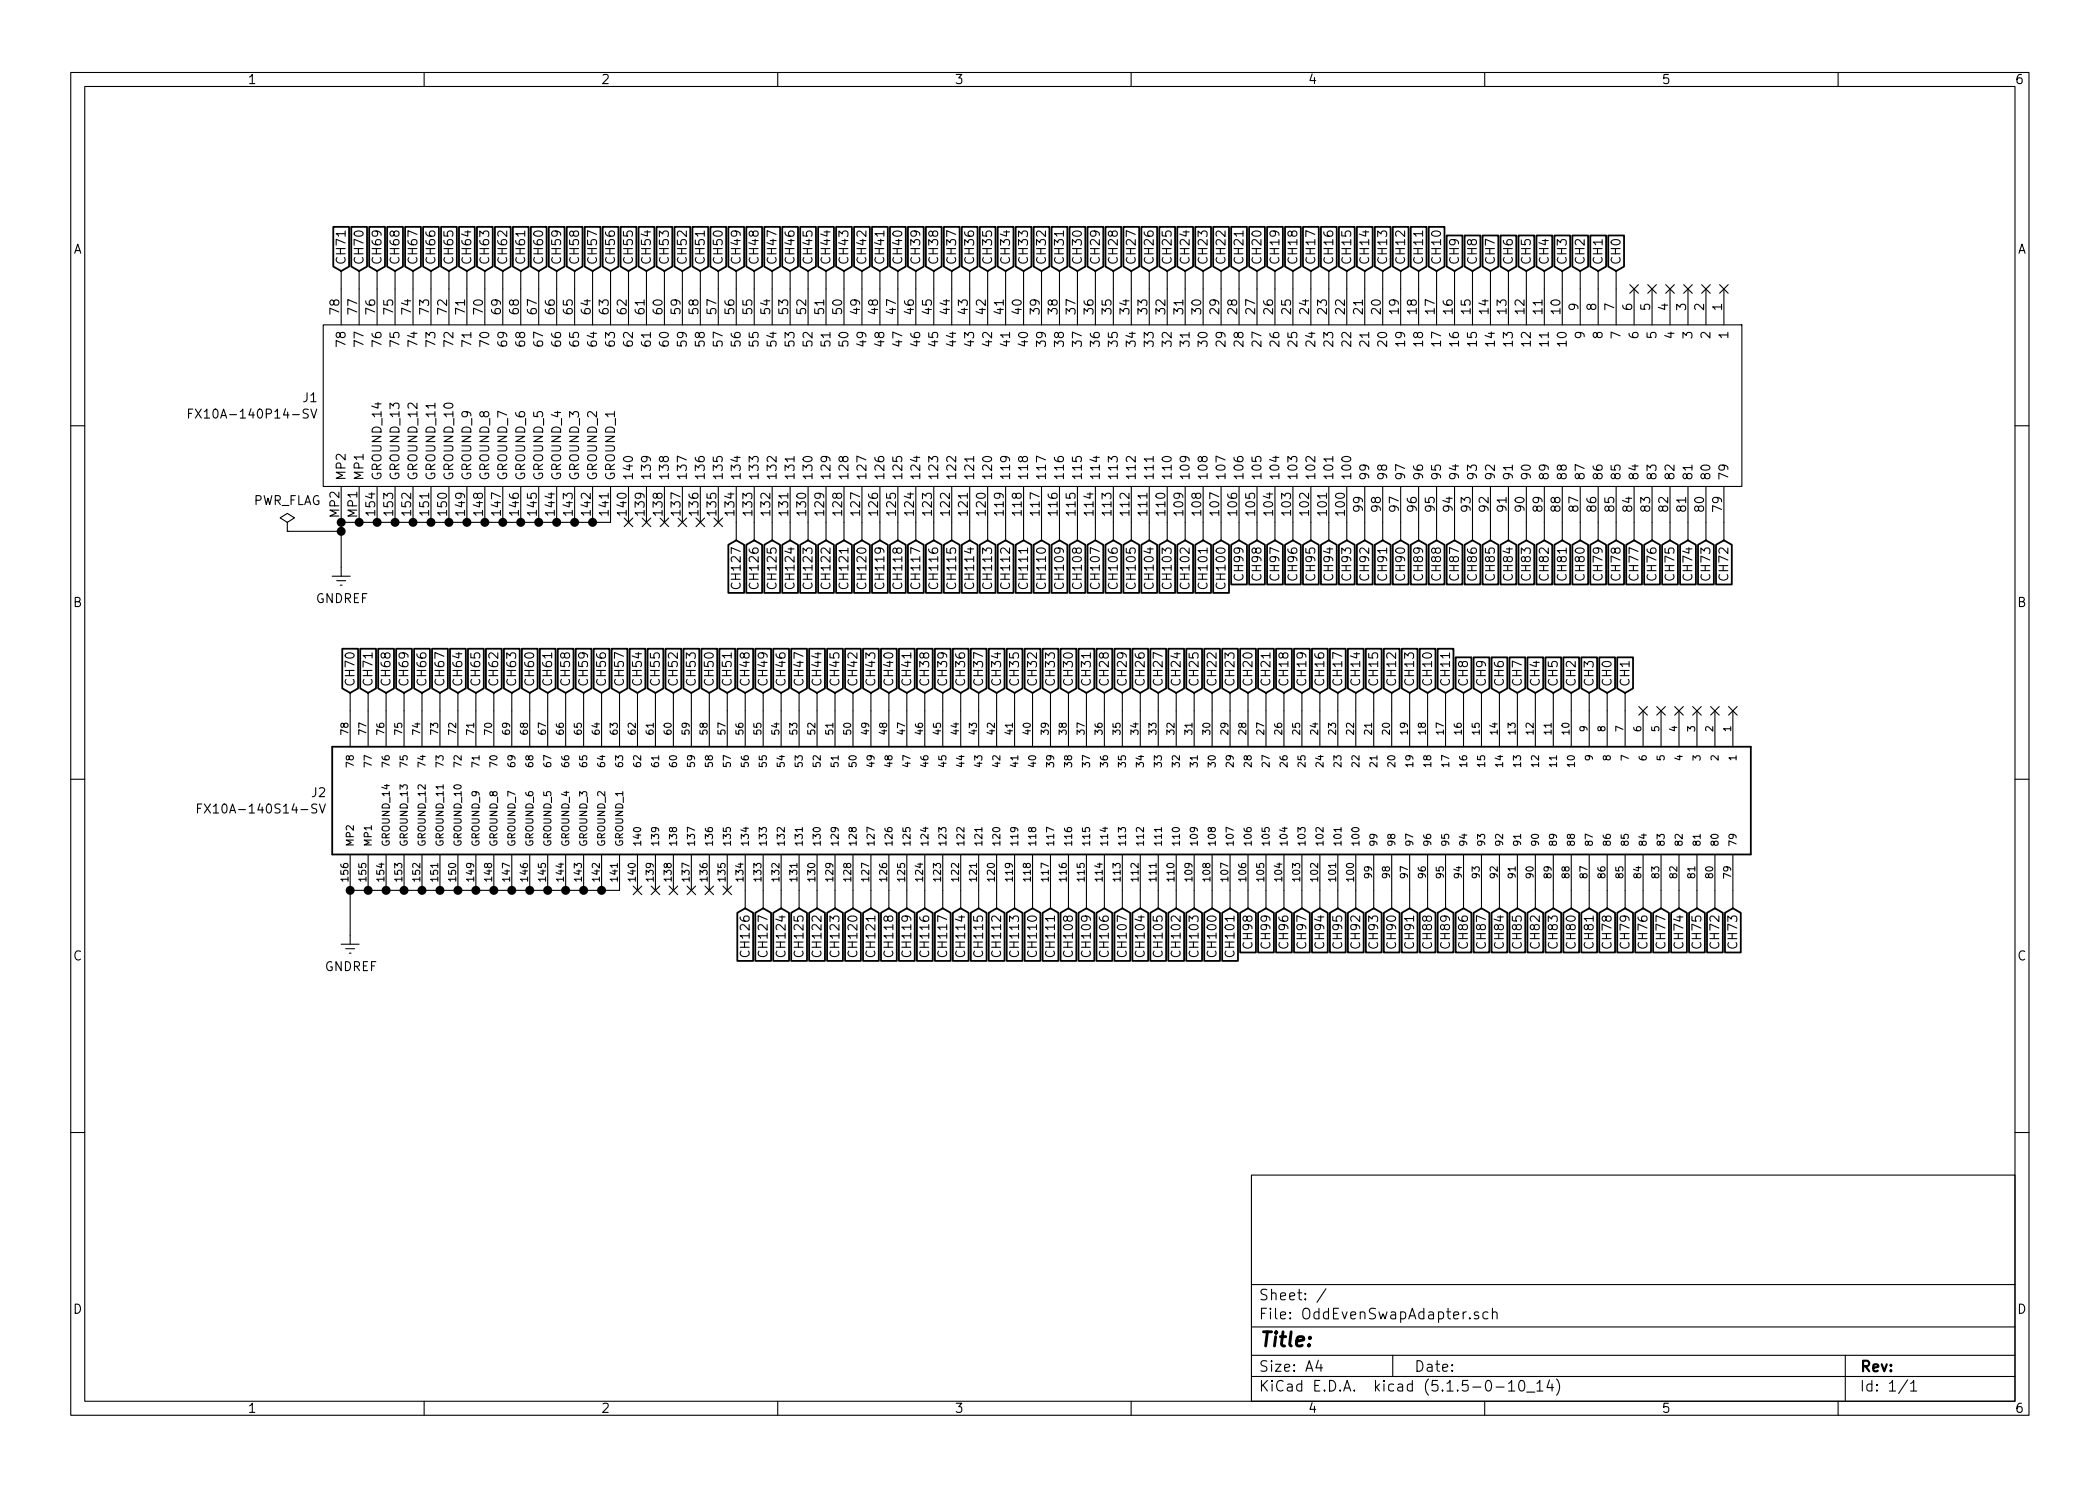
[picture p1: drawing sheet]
EESchema Schematic File Version 4
EELAYER 30 0
EELAYER END
$Descr A4 11693 8268
encoding utf-8
Sheet 1 1
Title ""
Date ""
Rev ""
Comp ""
Comment1 ""
Comment2 ""
Comment3 ""
Comment4 ""
$EndDescr
$Comp
L FX10A-140P14-SV:FX10A-140P14-SV J1
U 1 1
P 9600 1600
F 0 "J1" V 10204 -6227 50  0000 R CNN
F 1 "FX10A-140P14-SV" V 10295 -6227 50  0000 R CNN
F 2 "FX10A-140P14-SV:FX10A-140P14-SV" H 10750 1700 50  0001 L CNN
F 3 "https://componentsearchengine.com/Datasheets/1/FX10A-140P_14-SV(71).pdf" H 10750 1600 50  0001 L CNN
F 4 "Board to Board & Mezzanine Connectors" H 10750 1500 50  0001 L CNN "Description"
F 5 "3.8" H 10750 1400 50  0001 L CNN "Height"
F 6 "Hirose" H 10750 1300 50  0001 L CNN "Manufacturer_Name"
F 7 "FX10A-140P/14-SV(71)" H 10750 1200 50  0001 L CNN "Manufacturer_Part_Number"
F 8 "798-FX10A140P14SV71" H 10750 1100 50  0001 L CNN "Mouser Part Number"
F 9 "https://www.mouser.com/Search/Refine.aspx?Keyword=798-FX10A140P14SV71" H 10750 1000 50  0001 L CNN "Mouser Price/Stock"
F 10 "7008196P" H 10750 900 50  0001 L CNN "RS Part Number"
F 11 "http://uk.rs-online.com/web/p/products/7008196P" H 10750 800 50  0001 L CNN "RS Price/Stock"
F 12 "R1051171" H 10750 700 50  0001 L CNN "Allied_Number"
F 13 "https://www.alliedelec.com/hiroseelectric-fx10a-140p-14-sv-71/R1051171/" H 10750 600 50  0001 L CNN "Allied Price/Stock"
	1    9600 1600
	0    1    1    0   
$EndComp
$Comp
L FX10A-140S14-SV:FX10A-140S14-SV J2
U 1 1
P 5350 4450
F 0 "J2" V 5304 921 50  0000 R CNN
F 1 "FX10A-140S14-SV" V 5395 921 50  0000 R CNN
F 2 "FX10A-140S14-SV:FX10A-140S14-SV" H 5350 4450 50  0001 L BNN
F 3 "Manufacturer Recommendation" H 5350 4450 50  0001 L BNN
F 4 "HRS" H 5350 4450 50  0001 L BNN "Field4"
	1    5350 4450
	0    1    1    0   
$EndComp
Text GLabel 9000 1500 1    50   Input ~ 0
CH0
Text GLabel 8900 1500 1    50   Input ~ 0
CH1
Text GLabel 8800 1500 1    50   Input ~ 0
CH2
Text GLabel 8700 1500 1    50   Input ~ 0
CH3
Text GLabel 8600 1500 1    50   Input ~ 0
CH4
Text GLabel 8500 1500 1    50   Input ~ 0
CH5
Text GLabel 8400 1500 1    50   Input ~ 0
CH6
Text GLabel 8300 1500 1    50   Input ~ 0
CH7
Text GLabel 8200 1500 1    50   Input ~ 0
CH8
Text GLabel 8100 1500 1    50   Input ~ 0
CH9
Text GLabel 8000 1500 1    50   Input ~ 0
CH10
Text GLabel 7900 1500 1    50   Input ~ 0
CH11
Text GLabel 7800 1500 1    50   Input ~ 0
CH12
Text GLabel 7700 1500 1    50   Input ~ 0
CH13
Text GLabel 7600 1500 1    50   Input ~ 0
CH14
Text GLabel 7500 1500 1    50   Input ~ 0
CH15
Text GLabel 7400 1500 1    50   Input ~ 0
CH16
Text GLabel 7300 1500 1    50   Input ~ 0
CH17
Text GLabel 7200 1500 1    50   Input ~ 0
CH18
Text GLabel 7100 1500 1    50   Input ~ 0
CH19
Text GLabel 7000 1500 1    50   Input ~ 0
CH20
Text GLabel 6900 1500 1    50   Input ~ 0
CH21
Text GLabel 6800 1500 1    50   Input ~ 0
CH22
Text GLabel 6700 1500 1    50   Input ~ 0
CH23
Text GLabel 6600 1500 1    50   Input ~ 0
CH24
Text GLabel 6500 1500 1    50   Input ~ 0
CH25
Text GLabel 6400 1500 1    50   Input ~ 0
CH26
Text GLabel 6300 1500 1    50   Input ~ 0
CH27
Text GLabel 6200 1500 1    50   Input ~ 0
CH28
Text GLabel 6100 1500 1    50   Input ~ 0
CH29
Text GLabel 6000 1500 1    50   Input ~ 0
CH30
Text GLabel 5900 1500 1    50   Input ~ 0
CH31
Text GLabel 5800 1500 1    50   Input ~ 0
CH32
Text GLabel 5700 1500 1    50   Input ~ 0
CH33
Text GLabel 5600 1500 1    50   Input ~ 0
CH34
Text GLabel 5500 1500 1    50   Input ~ 0
CH35
Text GLabel 5400 1500 1    50   Input ~ 0
CH36
Text GLabel 5300 1500 1    50   Input ~ 0
CH37
Text GLabel 5200 1500 1    50   Input ~ 0
CH38
Text GLabel 5100 1500 1    50   Input ~ 0
CH39
Text GLabel 5000 1500 1    50   Input ~ 0
CH40
Text GLabel 4900 1500 1    50   Input ~ 0
CH41
Text GLabel 4800 1500 1    50   Input ~ 0
CH42
Text GLabel 4700 1500 1    50   Input ~ 0
CH43
Text GLabel 4600 1500 1    50   Input ~ 0
CH44
Text GLabel 4500 1500 1    50   Input ~ 0
CH45
Text GLabel 4400 1500 1    50   Input ~ 0
CH46
Text GLabel 4300 1500 1    50   Input ~ 0
CH47
Text GLabel 4200 1500 1    50   Input ~ 0
CH48
Text GLabel 4100 1500 1    50   Input ~ 0
CH49
Text GLabel 4000 1500 1    50   Input ~ 0
CH50
Text GLabel 3900 1500 1    50   Input ~ 0
CH51
Text GLabel 3800 1500 1    50   Input ~ 0
CH52
Text GLabel 3700 1500 1    50   Input ~ 0
CH53
Text GLabel 3600 1500 1    50   Input ~ 0
CH54
Text GLabel 3500 1500 1    50   Input ~ 0
CH55
Text GLabel 3400 1500 1    50   Input ~ 0
CH56
Text GLabel 3300 1500 1    50   Input ~ 0
CH57
Text GLabel 3200 1500 1    50   Input ~ 0
CH58
Text GLabel 3100 1500 1    50   Input ~ 0
CH59
Text GLabel 3000 1500 1    50   Input ~ 0
CH60
Text GLabel 2900 1500 1    50   Input ~ 0
CH61
Text GLabel 2800 1500 1    50   Input ~ 0
CH62
Text GLabel 2700 1500 1    50   Input ~ 0
CH63
Text GLabel 2600 1500 1    50   Input ~ 0
CH64
Text GLabel 2500 1500 1    50   Input ~ 0
CH65
Text GLabel 2400 1500 1    50   Input ~ 0
CH66
Text GLabel 2300 1500 1    50   Input ~ 0
CH67
Text GLabel 2200 1500 1    50   Input ~ 0
CH68
Text GLabel 2100 1500 1    50   Input ~ 0
CH69
Text GLabel 2000 1500 1    50   Input ~ 0
CH70
Text GLabel 1900 1500 1    50   Input ~ 0
CH71
NoConn ~ 9100 1600
NoConn ~ 9200 1600
NoConn ~ 9300 1600
NoConn ~ 9400 1600
NoConn ~ 9500 1600
NoConn ~ 9600 1600
NoConn ~ 3500 2900
NoConn ~ 3600 2900
NoConn ~ 3700 2900
NoConn ~ 3800 2900
NoConn ~ 3900 2900
NoConn ~ 4000 2900
$Comp
L power:GNDREF #PWR0101
U 1 1
P 1900 3150
F 0 "#PWR0101" H 1900 2900 50  0001 C CNN
F 1 "GNDREF" H 1905 2977 50  0000 C CNN
F 2 "" H 1900 3150 50  0001 C CNN
F 3 "" H 1900 3150 50  0001 C CNN
	1    1900 3150
	1    0    0    -1  
$EndComp
Wire Wire Line
	1900 2900 1900 2950
Wire Wire Line
	3400 2900 3300 2900
Wire Wire Line
	3300 2900 3200 2900
Connection ~ 3300 2900
Wire Wire Line
	3200 2900 3100 2900
Connection ~ 3200 2900
Wire Wire Line
	3100 2900 3000 2900
Connection ~ 3100 2900
Wire Wire Line
	3000 2900 2900 2900
Connection ~ 3000 2900
Wire Wire Line
	2900 2900 2800 2900
Connection ~ 2900 2900
Wire Wire Line
	2800 2900 2700 2900
Connection ~ 2800 2900
Wire Wire Line
	2700 2900 2600 2900
Connection ~ 2700 2900
Wire Wire Line
	2600 2900 2500 2900
Connection ~ 2600 2900
Wire Wire Line
	2500 2900 2400 2900
Connection ~ 2500 2900
Wire Wire Line
	2400 2900 2300 2900
Connection ~ 2400 2900
Wire Wire Line
	2300 2900 2200 2900
Connection ~ 2300 2900
Wire Wire Line
	2200 2900 2100 2900
Connection ~ 2200 2900
Wire Wire Line
	2100 2900 2000 2900
Connection ~ 2100 2900
Wire Wire Line
	2000 2900 1900 2900
Connection ~ 2000 2900
Connection ~ 1900 2900
Text GLabel 4100 3000 3    50   Input ~ 0
CH127
Text GLabel 4200 3000 3    50   Input ~ 0
CH126
Text GLabel 4300 3000 3    50   Input ~ 0
CH125
Text GLabel 4400 3000 3    50   Input ~ 0
CH124
Text GLabel 4500 3000 3    50   Input ~ 0
CH123
Text GLabel 4600 3000 3    50   Input ~ 0
CH122
Text GLabel 4700 3000 3    50   Input ~ 0
CH121
Text GLabel 4800 3000 3    50   Input ~ 0
CH120
Text GLabel 4900 3000 3    50   Input ~ 0
CH119
Text GLabel 5000 3000 3    50   Input ~ 0
CH118
Text GLabel 5100 3000 3    50   Input ~ 0
CH117
Text GLabel 5200 3000 3    50   Input ~ 0
CH116
Text GLabel 5300 3000 3    50   Input ~ 0
CH115
Text GLabel 5400 3000 3    50   Input ~ 0
CH114
Text GLabel 5500 3000 3    50   Input ~ 0
CH113
Text GLabel 5600 3000 3    50   Input ~ 0
CH112
Text GLabel 5700 3000 3    50   Input ~ 0
CH111
Text GLabel 5800 3000 3    50   Input ~ 0
CH110
Text GLabel 5900 3000 3    50   Input ~ 0
CH109
Text GLabel 6000 3000 3    50   Input ~ 0
CH108
Text GLabel 6100 3000 3    50   Input ~ 0
CH107
Text GLabel 6200 3000 3    50   Input ~ 0
CH106
Text GLabel 6300 3000 3    50   Input ~ 0
CH105
Text GLabel 6400 3000 3    50   Input ~ 0
CH104
Text GLabel 6500 3000 3    50   Input ~ 0
CH103
Text GLabel 6600 3000 3    50   Input ~ 0
CH102
Text GLabel 6700 3000 3    50   Input ~ 0
CH101
Text GLabel 6800 3000 3    50   Input ~ 0
CH100
Text GLabel 6900 3000 3    50   Input ~ 0
CH99
Text GLabel 7000 3000 3    50   Input ~ 0
CH98
Text GLabel 7100 3000 3    50   Input ~ 0
CH97
Text GLabel 7200 3000 3    50   Input ~ 0
CH96
Text GLabel 7300 3000 3    50   Input ~ 0
CH95
Text GLabel 7400 3000 3    50   Input ~ 0
CH94
Text GLabel 7500 3000 3    50   Input ~ 0
CH93
Text GLabel 7600 3000 3    50   Input ~ 0
CH92
Text GLabel 7700 3000 3    50   Input ~ 0
CH91
Text GLabel 7800 3000 3    50   Input ~ 0
CH90
Text GLabel 7900 3000 3    50   Input ~ 0
CH89
Text GLabel 8000 3000 3    50   Input ~ 0
CH88
Text GLabel 8100 3000 3    50   Input ~ 0
CH87
Text GLabel 8200 3000 3    50   Input ~ 0
CH86
Text GLabel 8300 3000 3    50   Input ~ 0
CH85
Text GLabel 8400 3000 3    50   Input ~ 0
CH84
Text GLabel 8500 3000 3    50   Input ~ 0
CH83
Text GLabel 8600 3000 3    50   Input ~ 0
CH82
Text GLabel 8700 3000 3    50   Input ~ 0
CH81
Text GLabel 8800 3000 3    50   Input ~ 0
CH80
Text GLabel 8900 3000 3    50   Input ~ 0
CH79
Text GLabel 9000 3000 3    50   Input ~ 0
CH78
Text GLabel 9100 3000 3    50   Input ~ 0
CH77
Text GLabel 9200 3000 3    50   Input ~ 0
CH76
Text GLabel 9300 3000 3    50   Input ~ 0
CH75
Text GLabel 9400 3000 3    50   Input ~ 0
CH74
Text GLabel 9500 3000 3    50   Input ~ 0
CH73
Text GLabel 9600 3000 3    50   Input ~ 0
CH72
NoConn ~ 9150 3950
NoConn ~ 9250 3950
NoConn ~ 9350 3950
NoConn ~ 9450 3950
NoConn ~ 9550 3950
NoConn ~ 9650 3950
NoConn ~ 3550 4950
NoConn ~ 3650 4950
NoConn ~ 3750 4950
NoConn ~ 3850 4950
NoConn ~ 3950 4950
NoConn ~ 4050 4950
$Comp
L power:GNDREF #PWR0102
U 1 1
P 1950 5200
F 0 "#PWR0102" H 1950 4950 50  0001 C CNN
F 1 "GNDREF" H 1955 5027 50  0000 C CNN
F 2 "" H 1950 5200 50  0001 C CNN
F 3 "" H 1950 5200 50  0001 C CNN
	1    1950 5200
	1    0    0    -1  
$EndComp
Wire Wire Line
	1950 4950 1950 5200
Wire Wire Line
	3450 4950 3350 4950
Wire Wire Line
	3150 4950 3250 4950
Wire Wire Line
	3050 4950 3150 4950
Connection ~ 3150 4950
Wire Wire Line
	3350 4950 3250 4950
Connection ~ 3350 4950
Connection ~ 3250 4950
Wire Wire Line
	2950 4950 3050 4950
Connection ~ 3050 4950
Wire Wire Line
	1950 4950 2050 4950
Connection ~ 1950 4950
Wire Wire Line
	2150 4950 2250 4950
Wire Wire Line
	2150 4950 2050 4950
Connection ~ 2150 4950
Connection ~ 2050 4950
Wire Wire Line
	2350 4950 2250 4950
Connection ~ 2250 4950
Wire Wire Line
	2650 4950 2750 4950
Wire Wire Line
	2850 4950 2950 4950
Connection ~ 2950 4950
Wire Wire Line
	2850 4950 2750 4950
Connection ~ 2850 4950
Connection ~ 2750 4950
Wire Wire Line
	2350 4950 2450 4950
Connection ~ 2350 4950
Connection ~ 2450 4950
Wire Wire Line
	2450 4950 2550 4950
Wire Wire Line
	2550 4950 2650 4950
Connection ~ 2550 4950
Connection ~ 2650 4950
Text GLabel 4150 5050 3    50   Input ~ 0
CH126
Text GLabel 4250 5050 3    50   Input ~ 0
CH127
Text GLabel 4350 5050 3    50   Input ~ 0
CH124
Text GLabel 4450 5050 3    50   Input ~ 0
CH125
Text GLabel 4550 5050 3    50   Input ~ 0
CH122
Text GLabel 4650 5050 3    50   Input ~ 0
CH123
Text GLabel 4750 5050 3    50   Input ~ 0
CH120
Text GLabel 4850 5050 3    50   Input ~ 0
CH121
Text GLabel 4950 5050 3    50   Input ~ 0
CH118
Text GLabel 5050 5050 3    50   Input ~ 0
CH119
Text GLabel 5150 5050 3    50   Input ~ 0
CH116
Text GLabel 5250 5050 3    50   Input ~ 0
CH117
Text GLabel 5350 5050 3    50   Input ~ 0
CH114
Text GLabel 5450 5050 3    50   Input ~ 0
CH115
Text GLabel 5550 5050 3    50   Input ~ 0
CH112
Text GLabel 5650 5050 3    50   Input ~ 0
CH113
Text GLabel 5750 5050 3    50   Input ~ 0
CH110
Text GLabel 5850 5050 3    50   Input ~ 0
CH111
Text GLabel 5950 5050 3    50   Input ~ 0
CH108
Text GLabel 6050 5050 3    50   Input ~ 0
CH109
Text GLabel 6150 5050 3    50   Input ~ 0
CH106
Text GLabel 6250 5050 3    50   Input ~ 0
CH107
Text GLabel 6350 5050 3    50   Input ~ 0
CH104
Text GLabel 6450 5050 3    50   Input ~ 0
CH105
Text GLabel 6550 5050 3    50   Input ~ 0
CH102
Text GLabel 6650 5050 3    50   Input ~ 0
CH103
Text GLabel 6750 5050 3    50   Input ~ 0
CH100
Text GLabel 6850 5050 3    50   Input ~ 0
CH101
Text GLabel 6950 5050 3    50   Input ~ 0
CH98
Text GLabel 7050 5050 3    50   Input ~ 0
CH99
Text GLabel 7150 5050 3    50   Input ~ 0
CH96
Text GLabel 7250 5050 3    50   Input ~ 0
CH97
Text GLabel 7350 5050 3    50   Input ~ 0
CH94
Text GLabel 7450 5050 3    50   Input ~ 0
CH95
Text GLabel 7550 5050 3    50   Input ~ 0
CH92
Text GLabel 7650 5050 3    50   Input ~ 0
CH93
Text GLabel 7750 5050 3    50   Input ~ 0
CH90
Text GLabel 7850 5050 3    50   Input ~ 0
CH91
Text GLabel 7950 5050 3    50   Input ~ 0
CH88
Text GLabel 8050 5050 3    50   Input ~ 0
CH89
Text GLabel 8150 5050 3    50   Input ~ 0
CH86
Text GLabel 8250 5050 3    50   Input ~ 0
CH87
Text GLabel 8350 5050 3    50   Input ~ 0
CH84
Text GLabel 8450 5050 3    50   Input ~ 0
CH85
Text GLabel 8550 5050 3    50   Input ~ 0
CH82
Text GLabel 8650 5050 3    50   Input ~ 0
CH83
Text GLabel 8750 5050 3    50   Input ~ 0
CH80
Text GLabel 8850 5050 3    50   Input ~ 0
CH81
Text GLabel 8950 5050 3    50   Input ~ 0
CH78
Text GLabel 9050 5050 3    50   Input ~ 0
CH79
Text GLabel 9150 5050 3    50   Input ~ 0
CH76
Text GLabel 9250 5050 3    50   Input ~ 0
CH77
Text GLabel 9350 5050 3    50   Input ~ 0
CH74
Text GLabel 9450 5050 3    50   Input ~ 0
CH75
Text GLabel 9550 5050 3    50   Input ~ 0
CH72
Text GLabel 9650 5050 3    50   Input ~ 0
CH73
Text GLabel 9050 3850 1    50   Input ~ 0
CH1
Text GLabel 8950 3850 1    50   Input ~ 0
CH0
Text GLabel 8850 3850 1    50   Input ~ 0
CH3
Text GLabel 8750 3850 1    50   Input ~ 0
CH2
Text GLabel 8650 3850 1    50   Input ~ 0
CH5
Text GLabel 8550 3850 1    50   Input ~ 0
CH4
Text GLabel 8450 3850 1    50   Input ~ 0
CH7
Text GLabel 8350 3850 1    50   Input ~ 0
CH6
Text GLabel 8250 3850 1    50   Input ~ 0
CH9
Text GLabel 8150 3850 1    50   Input ~ 0
CH8
Text GLabel 8050 3850 1    50   Input ~ 0
CH11
Text GLabel 7950 3850 1    50   Input ~ 0
CH10
Text GLabel 7850 3850 1    50   Input ~ 0
CH13
Text GLabel 7750 3850 1    50   Input ~ 0
CH12
Text GLabel 7650 3850 1    50   Input ~ 0
CH15
Text GLabel 7550 3850 1    50   Input ~ 0
CH14
Text GLabel 7450 3850 1    50   Input ~ 0
CH17
Text GLabel 7350 3850 1    50   Input ~ 0
CH16
Text GLabel 7250 3850 1    50   Input ~ 0
CH19
Text GLabel 7150 3850 1    50   Input ~ 0
CH18
Text GLabel 7050 3850 1    50   Input ~ 0
CH21
Text GLabel 6950 3850 1    50   Input ~ 0
CH20
Text GLabel 6850 3850 1    50   Input ~ 0
CH23
Text GLabel 6750 3850 1    50   Input ~ 0
CH22
Text GLabel 6650 3850 1    50   Input ~ 0
CH25
Text GLabel 6550 3850 1    50   Input ~ 0
CH24
Text GLabel 6450 3850 1    50   Input ~ 0
CH27
Text GLabel 6350 3850 1    50   Input ~ 0
CH26
Text GLabel 6250 3850 1    50   Input ~ 0
CH29
Text GLabel 6150 3850 1    50   Input ~ 0
CH28
Text GLabel 6050 3850 1    50   Input ~ 0
CH31
Text GLabel 5950 3850 1    50   Input ~ 0
CH30
Text GLabel 5850 3850 1    50   Input ~ 0
CH33
Text GLabel 5750 3850 1    50   Input ~ 0
CH32
Text GLabel 5650 3850 1    50   Input ~ 0
CH35
Text GLabel 5550 3850 1    50   Input ~ 0
CH34
Text GLabel 5450 3850 1    50   Input ~ 0
CH37
Text GLabel 5350 3850 1    50   Input ~ 0
CH36
Text GLabel 5250 3850 1    50   Input ~ 0
CH39
Text GLabel 5150 3850 1    50   Input ~ 0
CH38
Text GLabel 5050 3850 1    50   Input ~ 0
CH41
Text GLabel 4950 3850 1    50   Input ~ 0
CH40
Text GLabel 4850 3850 1    50   Input ~ 0
CH43
Text GLabel 4750 3850 1    50   Input ~ 0
CH42
Text GLabel 4650 3850 1    50   Input ~ 0
CH45
Text GLabel 4550 3850 1    50   Input ~ 0
CH44
Text GLabel 4450 3850 1    50   Input ~ 0
CH47
Text GLabel 4350 3850 1    50   Input ~ 0
CH46
Text GLabel 4250 3850 1    50   Input ~ 0
CH49
Text GLabel 4150 3850 1    50   Input ~ 0
CH48
Text GLabel 4050 3850 1    50   Input ~ 0
CH51
Text GLabel 3950 3850 1    50   Input ~ 0
CH50
Text GLabel 3850 3850 1    50   Input ~ 0
CH53
Text GLabel 3750 3850 1    50   Input ~ 0
CH52
Text GLabel 3650 3850 1    50   Input ~ 0
CH55
Text GLabel 3550 3850 1    50   Input ~ 0
CH54
Text GLabel 3450 3850 1    50   Input ~ 0
CH57
Text GLabel 3350 3850 1    50   Input ~ 0
CH56
Text GLabel 3250 3850 1    50   Input ~ 0
CH59
Text GLabel 3150 3850 1    50   Input ~ 0
CH58
Text GLabel 3050 3850 1    50   Input ~ 0
CH61
Text GLabel 2950 3850 1    50   Input ~ 0
CH60
Text GLabel 2850 3850 1    50   Input ~ 0
CH63
Text GLabel 2750 3850 1    50   Input ~ 0
CH62
Text GLabel 2650 3850 1    50   Input ~ 0
CH65
Text GLabel 2550 3850 1    50   Input ~ 0
CH64
Text GLabel 2450 3850 1    50   Input ~ 0
CH67
Text GLabel 2350 3850 1    50   Input ~ 0
CH66
Text GLabel 2250 3850 1    50   Input ~ 0
CH69
Text GLabel 2150 3850 1    50   Input ~ 0
CH68
Text GLabel 2050 3850 1    50   Input ~ 0
CH71
Text GLabel 1950 3850 1    50   Input ~ 0
CH70
Wire Wire Line
	9000 1600 9000 1500
Wire Wire Line
	8900 1600 8900 1500
Wire Wire Line
	8800 1600 8800 1500
Wire Wire Line
	8700 1600 8700 1500
Wire Wire Line
	8600 1600 8600 1500
Wire Wire Line
	8500 1600 8500 1500
Wire Wire Line
	8400 1600 8400 1500
Wire Wire Line
	8300 1600 8300 1500
Wire Wire Line
	8200 1600 8200 1500
Wire Wire Line
	8100 1600 8100 1500
Wire Wire Line
	8000 1600 8000 1500
Wire Wire Line
	7900 1600 7900 1500
Wire Wire Line
	7800 1500 7800 1600
Wire Wire Line
	7700 1600 7700 1500
Wire Wire Line
	7600 1500 7600 1600
Wire Wire Line
	7500 1600 7500 1500
Wire Wire Line
	7400 1600 7400 1500
Wire Wire Line
	7300 1500 7300 1600
Wire Wire Line
	7200 1600 7200 1500
Wire Wire Line
	7100 1500 7100 1600
Wire Wire Line
	7000 1500 7000 1600
Wire Wire Line
	6900 1600 6900 1500
Wire Wire Line
	6800 1500 6800 1600
Wire Wire Line
	6700 1600 6700 1500
Wire Wire Line
	6600 1500 6600 1600
Wire Wire Line
	6500 1600 6500 1500
Wire Wire Line
	6400 1500 6400 1600
Wire Wire Line
	6300 1600 6300 1500
Wire Wire Line
	6200 1500 6200 1600
Wire Wire Line
	6100 1600 6100 1500
Wire Wire Line
	6000 1500 6000 1600
Wire Wire Line
	5900 1600 5900 1500
Wire Wire Line
	5800 1600 5800 1500
Wire Wire Line
	5700 1500 5700 1600
Wire Wire Line
	5600 1600 5600 1500
Wire Wire Line
	5500 1500 5500 1600
Wire Wire Line
	5400 1600 5400 1500
Wire Wire Line
	5300 1600 5300 1500
Wire Wire Line
	5200 1600 5200 1500
Wire Wire Line
	5100 1600 5100 1500
Wire Wire Line
	5000 1600 5000 1500
Wire Wire Line
	4900 1600 4900 1500
Wire Wire Line
	4800 1600 4800 1500
Wire Wire Line
	4700 1600 4700 1500
Wire Wire Line
	4600 1600 4600 1500
Wire Wire Line
	4500 1500 4500 1600
Wire Wire Line
	1900 1600 1900 1500
Wire Wire Line
	2000 1600 2000 1500
Wire Wire Line
	2100 1600 2100 1500
Wire Wire Line
	2200 1600 2200 1500
Wire Wire Line
	2300 1600 2300 1500
Wire Wire Line
	2400 1600 2400 1500
Wire Wire Line
	2500 1600 2500 1500
Wire Wire Line
	2600 1600 2600 1500
Wire Wire Line
	2700 1600 2700 1500
Wire Wire Line
	2800 1600 2800 1500
Wire Wire Line
	2900 1600 2900 1500
Wire Wire Line
	3000 1500 3000 1600
Wire Wire Line
	3100 1600 3100 1500
Wire Wire Line
	3200 1500 3200 1600
Wire Wire Line
	3300 1600 3300 1500
Wire Wire Line
	3400 1500 3400 1600
Wire Wire Line
	3500 1600 3500 1500
Wire Wire Line
	3600 1500 3600 1600
Wire Wire Line
	3700 1600 3700 1500
Wire Wire Line
	3800 1500 3800 1600
Wire Wire Line
	3900 1600 3900 1500
Wire Wire Line
	4000 1500 4000 1600
Wire Wire Line
	4100 1600 4100 1500
Wire Wire Line
	4200 1500 4200 1600
Wire Wire Line
	4300 1600 4300 1500
Wire Wire Line
	4400 1500 4400 1600
Wire Wire Line
	4100 2900 4100 3000
Wire Wire Line
	4200 2900 4200 3000
Wire Wire Line
	4300 2900 4300 3000
Wire Wire Line
	4400 2900 4400 3000
Wire Wire Line
	4500 2900 4500 3000
Wire Wire Line
	4600 2900 4600 3000
Wire Wire Line
	4700 2900 4700 3000
Wire Wire Line
	4800 2900 4800 3000
Wire Wire Line
	4900 2900 4900 3000
Wire Wire Line
	5000 2900 5000 3000
Wire Wire Line
	5100 2900 5100 3000
Wire Wire Line
	5200 2900 5200 3000
Wire Wire Line
	5300 2900 5300 3000
Wire Wire Line
	5400 2900 5400 3000
Wire Wire Line
	5500 2900 5500 3000
Wire Wire Line
	5600 2900 5600 3000
Wire Wire Line
	5700 2900 5700 3000
Wire Wire Line
	5800 2900 5800 3000
Wire Wire Line
	5900 2900 5900 3000
Wire Wire Line
	6000 2900 6000 3000
Wire Wire Line
	6100 2900 6100 3000
Wire Wire Line
	6200 2900 6200 3000
Wire Wire Line
	9600 2900 9600 3000
Wire Wire Line
	9500 2900 9500 3000
Wire Wire Line
	9400 2900 9400 3000
Wire Wire Line
	9300 2900 9300 3000
Wire Wire Line
	9200 2900 9200 3000
Wire Wire Line
	9100 2900 9100 3000
Wire Wire Line
	9000 2900 9000 3000
Wire Wire Line
	8900 2900 8900 3000
Wire Wire Line
	8800 2900 8800 3000
Wire Wire Line
	8700 2900 8700 3000
Wire Wire Line
	8600 2900 8600 3000
Wire Wire Line
	8500 2900 8500 3000
Wire Wire Line
	8400 2900 8400 3000
Wire Wire Line
	8300 2900 8300 3000
Wire Wire Line
	8200 2900 8200 3000
Wire Wire Line
	8100 2900 8100 3000
Wire Wire Line
	8000 2900 8000 3000
Wire Wire Line
	7900 2900 7900 3000
Wire Wire Line
	7800 2900 7800 3000
Wire Wire Line
	7700 2900 7700 3000
Wire Wire Line
	7600 2900 7600 3000
Wire Wire Line
	7500 2900 7500 3000
Wire Wire Line
	7400 2900 7400 3000
Wire Wire Line
	7300 2900 7300 3000
Wire Wire Line
	7200 2900 7200 3000
Wire Wire Line
	7100 2900 7100 3000
Wire Wire Line
	7000 2900 7000 3000
Wire Wire Line
	6900 2900 6900 3000
Wire Wire Line
	6800 2900 6800 3000
Wire Wire Line
	6700 2900 6700 3000
Wire Wire Line
	6600 2900 6600 3000
Wire Wire Line
	6500 2900 6500 3000
Wire Wire Line
	6400 2900 6400 3000
Wire Wire Line
	6300 2900 6300 3000
Wire Wire Line
	1950 3950 1950 3850
Wire Wire Line
	2050 3950 2050 3850
Wire Wire Line
	2150 3950 2150 3850
Wire Wire Line
	2250 3950 2250 3850
Wire Wire Line
	2350 3950 2350 3850
Wire Wire Line
	2450 3950 2450 3850
Wire Wire Line
	2550 3950 2550 3850
Wire Wire Line
	2650 3850 2650 3950
Wire Wire Line
	2750 3850 2750 3950
Wire Wire Line
	2850 3850 2850 3950
Wire Wire Line
	2950 3950 2950 3850
Wire Wire Line
	3050 3850 3050 3950
Wire Wire Line
	3150 3950 3150 3850
Wire Wire Line
	3250 3850 3250 3950
Wire Wire Line
	3350 3850 3350 3950
Wire Wire Line
	3450 3850 3450 3950
Wire Wire Line
	3550 3850 3550 3950
Wire Wire Line
	3650 3850 3650 3950
Wire Wire Line
	3750 3850 3750 3950
Wire Wire Line
	3850 3850 3850 3950
Wire Wire Line
	3950 3850 3950 3950
Wire Wire Line
	4050 3850 4050 3950
Wire Wire Line
	4150 3850 4150 3950
Wire Wire Line
	4250 3850 4250 3950
Wire Wire Line
	4350 3850 4350 3950
Wire Wire Line
	4450 3850 4450 3950
Wire Wire Line
	4550 3850 4550 3950
Wire Wire Line
	4650 3950 4650 3850
Wire Wire Line
	4750 3850 4750 3950
Wire Wire Line
	4850 3850 4850 3950
Wire Wire Line
	4950 3850 4950 3950
Wire Wire Line
	5050 3850 5050 3950
Wire Wire Line
	5150 3850 5150 3950
Wire Wire Line
	5250 3850 5250 3950
Wire Wire Line
	5350 3850 5350 3950
Wire Wire Line
	5450 3850 5450 3950
Wire Wire Line
	5550 3850 5550 3950
Wire Wire Line
	5650 3850 5650 3950
Wire Wire Line
	5750 3850 5750 3950
Wire Wire Line
	5850 3950 5850 3850
Wire Wire Line
	5950 3950 5950 3850
Wire Wire Line
	6050 3950 6050 3850
Wire Wire Line
	9050 3950 9050 3850
Wire Wire Line
	8950 3950 8950 3850
Wire Wire Line
	8850 3950 8850 3850
Wire Wire Line
	8750 3950 8750 3850
Wire Wire Line
	8650 3950 8650 3850
Wire Wire Line
	8550 3950 8550 3850
Wire Wire Line
	8450 3950 8450 3850
Wire Wire Line
	8350 3950 8350 3850
Wire Wire Line
	8250 3950 8250 3850
Wire Wire Line
	8150 3950 8150 3850
Wire Wire Line
	8050 3950 8050 3850
Wire Wire Line
	7950 3950 7950 3850
Wire Wire Line
	7850 3950 7850 3850
Wire Wire Line
	7750 3950 7750 3850
Wire Wire Line
	7650 3950 7650 3850
Wire Wire Line
	7550 3850 7550 3950
Wire Wire Line
	7450 3950 7450 3850
Wire Wire Line
	7350 3850 7350 3950
Wire Wire Line
	7250 3950 7250 3850
Wire Wire Line
	7150 3850 7150 3950
Wire Wire Line
	7050 3950 7050 3850
Wire Wire Line
	6950 3850 6950 3950
Wire Wire Line
	6850 3850 6850 3950
Wire Wire Line
	6750 3850 6750 3950
Wire Wire Line
	6650 3850 6650 3950
Wire Wire Line
	6550 3850 6550 3950
Wire Wire Line
	6450 3850 6450 3950
Wire Wire Line
	6350 3850 6350 3950
Wire Wire Line
	6250 3950 6250 3850
Wire Wire Line
	6150 3950 6150 3850
Wire Wire Line
	9550 5050 9550 4950
Wire Wire Line
	9650 4950 9650 5050
Wire Wire Line
	9450 4950 9450 5050
Wire Wire Line
	9350 4950 9350 5050
Wire Wire Line
	9250 4950 9250 5050
Wire Wire Line
	9150 4950 9150 5050
Wire Wire Line
	9050 4950 9050 5050
Wire Wire Line
	8950 5050 8950 4950
Wire Wire Line
	8850 5050 8850 4950
Wire Wire Line
	8750 4950 8750 5050
Wire Wire Line
	8650 5050 8650 4950
Wire Wire Line
	8550 4950 8550 5050
Wire Wire Line
	8450 4950 8450 5050
Wire Wire Line
	8350 4950 8350 5050
Wire Wire Line
	8250 5050 8250 4950
Wire Wire Line
	8150 4950 8150 5050
Wire Wire Line
	8050 4950 8050 5050
Wire Wire Line
	7950 4950 7950 5050
Wire Wire Line
	7850 4950 7850 5050
Wire Wire Line
	7750 4950 7750 5050
Wire Wire Line
	7650 4950 7650 5050
Wire Wire Line
	7550 5050 7550 4950
Wire Wire Line
	7450 4950 7450 5050
Wire Wire Line
	7350 5050 7350 4950
Wire Wire Line
	7250 4950 7250 5050
Wire Wire Line
	7150 5050 7150 4950
Wire Wire Line
	7050 4950 7050 5050
Wire Wire Line
	6950 5050 6950 4950
Wire Wire Line
	6850 4950 6850 5050
Wire Wire Line
	6750 5050 6750 4950
Wire Wire Line
	6650 4950 6650 5050
Wire Wire Line
	6550 5050 6550 4950
Wire Wire Line
	6450 4950 6450 5050
Wire Wire Line
	6350 5050 6350 4950
Wire Wire Line
	6250 4950 6250 5050
Wire Wire Line
	6150 4950 6150 5050
Wire Wire Line
	6050 4950 6050 5050
Wire Wire Line
	5950 4950 5950 5050
Wire Wire Line
	5850 4950 5850 5050
Wire Wire Line
	5750 4950 5750 5050
Wire Wire Line
	5650 4950 5650 5050
Wire Wire Line
	5550 5050 5550 4950
Wire Wire Line
	5450 4950 5450 5050
Wire Wire Line
	5350 5050 5350 4950
Wire Wire Line
	5250 4950 5250 5050
Wire Wire Line
	4150 4950 4150 5050
Wire Wire Line
	4250 4950 4250 5050
Wire Wire Line
	4350 4950 4350 5050
Wire Wire Line
	4450 4950 4450 5050
Wire Wire Line
	4550 4950 4550 5050
Wire Wire Line
	4650 4950 4650 5050
Wire Wire Line
	4750 4950 4750 5050
Wire Wire Line
	4850 4950 4850 5050
Wire Wire Line
	4950 4950 4950 5050
Wire Wire Line
	5050 4950 5050 5050
Wire Wire Line
	5150 4950 5150 5050
$Comp
L power:PWR_FLAG #FLG0101
U 1 1
P 1600 2950
F 0 "#FLG0101" H 1600 3025 50  0001 C CNN
F 1 "PWR_FLAG" H 1600 3123 50  0000 C CNN
F 2 "" H 1600 2950 50  0001 C CNN
F 3 "~" H 1600 2950 50  0001 C CNN
	1    1600 2950
	1    0    0    -1  
$EndComp
Wire Wire Line
	1600 2950 1900 2950
Connection ~ 1900 2950
Wire Wire Line
	1900 2950 1900 3150
$EndSCHEMATC
